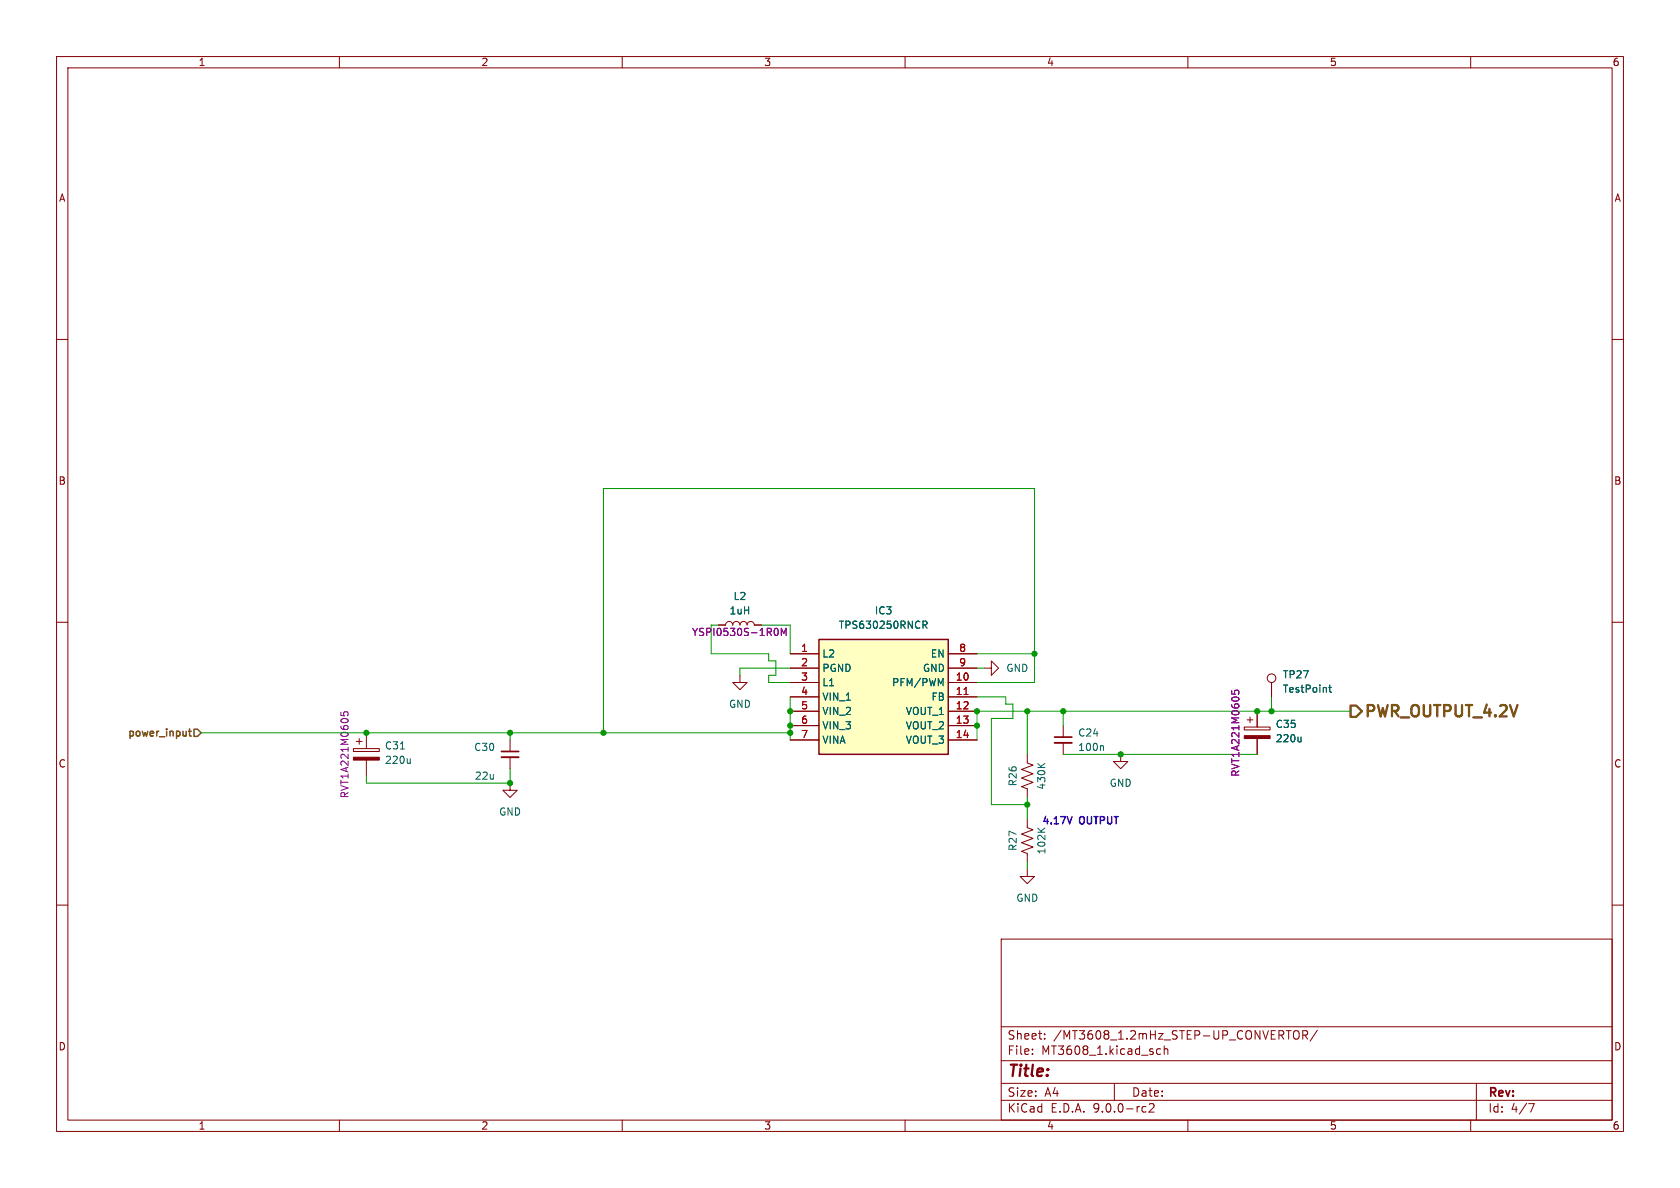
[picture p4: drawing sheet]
<svg xmlns="http://www.w3.org/2000/svg" width="297mm" height="210mm" viewBox="0 0 297 210" stroke-linecap="round" stroke-linejoin="round" font-family="sans-serif">
<g fill="none" stroke="#840000" stroke-width=".18">
<path d="M10 10h277v190h-277zM12 12h273v186h-273zM60 10v2M110 10v2M160 10v2M210 10v2M260 10v2M10 60h2M285 60h2M10 110h2M127 110.5h1.3a.64 .64 0 0 1 .6-.6 .64 .64 0 0 1 .6 .6 .64 .64 0 0 1 .7-.6 .64 .64 0 0 1 .6 .6 .64 .64 0 0 1 .6-.6 .64 .64 0 0 1 .7 .6 .64 .64 0 0 1 .6-.6 .64 .64 0 0 1 .6 .6h1.3M130.8 119.4v1.3h1.3l-1.3 1.2-1.3-1.2h1.3"/>
<path d="M285 110h2M62.5 132.3h4.6v.5h-4.6zM63 131.1h1M63.5 130.6v1M64.8 129.5v2.8M64.8 134.4v2.8M90.2 138.4v1.3h-1.3l1.3 1.3 1.2-1.3h-1.2M90.2 130.8v2M90.2 133.9v2M224.8 120.7v2.5M181.6 144.8v1.5l1 .4-2 .7 2 .8-2 .8 2 .7-2 .8 1 .4v1.5M181.6 153.7v1.2h1.3l-1.3 1.3-1.3-1.3h1.3"/>
<path d="M10 160h2M177 166h108v32h-108zM285 160h2M60 198v2M110 198v2M160 198v2M177 194.5h108M177 191.5h108M177 187.5h108M177 181.5h108M182.5 186.3v.1M182.5 185.5v.1"/>
<path d="M184.7 183.6v.1M184.7 182.8v.1M197 191.5v3M202.2 195.6l.4 .1M202.6 196.5l-.4 .1M203.2 195.2l.5-.1 .3 .1v.3l-.9 1.1h.9M204.5 186.3l.2 .1 .5-.1M205.2 185.5l-.5-.1-.2 .1M205.8 185.5l.2-.1 .4 .1 .1 .9M205.8 184.9v1.5M210 198v2M228.9 182.3a.5 .5 0 0 1 .5-.1 .5 .5 0 0 1 .3 .5v.5a.5 .5 0 0 1-.3 .5 .5 .5 0 0 1-.5-.1"/>
<path d="M230.3 183l.7-.1 .2-.2-.1-.4-.2-.1h-.6v1.5M230.7 183l.5 .7M232.9 182.1l-1.3 2M260 198v2M261 191.5v6.5M270.2 195.1h1l-.6 1.5"/>
<circle cx="224.8" cy="119.9" r=".76"/>
</g>
<path d="M70.8 132.4h.7M72.5 134.1v.8M72.5 134.8l-.2 .1M234.9 121.5h.5M235.1 121.1v1.1l.3 .2M183.5 146.4l.7 .7M184.7 146.4l-.7 .5" fill="none" stroke="#006464" stroke-width=".18"/>
<path d="M137.2 111.1a.68 .68 0 0 1 .4 .6 .68 .68 0 0 1-.4 .6M138.1 112.3v-1.2l.5 .9 .4-.9v1.2M60.3 125.9v.6h.6l-.1-.1v-.5l.2-.1 .4 .1 .1 .2-.1 .4" fill="none" stroke="#840084" stroke-width=".18"/>
<path d="M88.6 132.8h3.1" fill="none" stroke="#840000" stroke-width=".3"/>
<path d="M88.6 133.9h3.1" fill="none" stroke="#840000" stroke-width=".33"/>
<path d="M62.5 133.9h4.6v.5h-4.6z" fill="#840000" stroke="#840000" stroke-width=".18"/>
<path d="M144.8 113h22.8v20.4h-22.8z" fill="#ffffc2"/>
<path d="M144.8 113h22.8v20.4h-22.8z" fill="none" stroke="#840000" stroke-width=".25"/>
<g fill="none" stroke="#840000" stroke-width=".18">
<path d="M127 110.5h1.3M133.3 110.5h1.3M139.7 115.6h5.1M139.7 118.1h5.1M167.6 115.6h5.1M167.6 118.1h5.1M174 118.1h1.3v-1.3l1.2 1.3-1.2 1.3v-1.3M139.7 120.7h5.1M139.7 123.2h5.1M139.7 125.7h5.1M139.7 128.3h5.1M139.7 130.8h5.1"/>
<path d="M167.6 120.7h5.1M167.6 123.2h5.1M167.6 125.7h5.1M167.6 128.3h5.1M167.6 130.8h5.1M181.6 133.4v1.5l1 .4-2 .7 2 .8-2 .7 2 .8-2 .8 1 .3v1.6M188 128.3v2M188 131.3v2.1M198.1 133.4v1.2h1.3l-1.3 1.3-1.3-1.3h1.3M220 128.5h4.5v.5h-4.5zM220.5 127.3h1M221 126.7v1.1"/>
<path d="M222.2 125.7v2.8M222.2 130.6v2.8M224.8 120.7v2.5"/>
</g>
<path d="M163.2 109.8h.4l.3 .2-.1 .4-.6 .1M163.5 110.5l.4 .6M166.3 120.9l.4-.9v1.2M183.5 135l.7 .7M184.7 135l-.7 .5M194.9 131.8l.2 .2v.7M230 130.3v.8M230 131l-.2 .1M234.9 121.5h.5M235.1 121.1v1.1l.3 .2" fill="none" stroke="#006464" stroke-width=".18"/>
<path d="M170.4 122.8h.7" fill="none" stroke="#a90000" stroke-width=".18"/>
<path d="M186.4 130.3h3.1" fill="none" stroke="#840000" stroke-width=".3"/>
<path d="M186.4 131.3h3.1" fill="none" stroke="#840000" stroke-width=".33"/>
<path d="M220 130h4.5v.6h-4.5z" fill="#840000" stroke="#840000" stroke-width=".18"/>
<path d="M137.2 111.1a.68 .68 0 0 1 .4 .6 .68 .68 0 0 1-.4 .6M138.1 112.3v-1.2l.5 .9 .4-.9v1.2M217.7 122.1v.6h.7l-.2-.1 .1-.5 .2-.1 .4 .1 .1 .2-.1 .4" fill="none" stroke="#840084" stroke-width=".18"/>
<path d="M33.3 129.3h.5M33.5 128.8v1.1l.3 .2M34.3 128.9h.6l.7 .6-.7 .7h-.6z" fill="none" stroke="#725600" stroke-width=".25"/>
<path d="M238.8 124.7h1l1 1-1 1h-1z" fill="none" stroke="#725600" stroke-width=".4"/>
<g fill="none" stroke="#009600" stroke-width=".18">
<path d="M127 110.5h-1.3v5.1h10.2v1.2h1.3v2.6h-1.3v1.3h3.8M134.6 110.5h5.1v5.1M139.7 118.1h-8.9v1.3M172.7 115.6h10.2M172.7 118.1h1.3M35.6 129.5h104.1M90.2 135.9v2.5h-25.4v-1.2M90.2 129.5v1.3M139.7 123.2v7.6M172.7 120.7h10.2v-34.3h-76.2v43.1M172.7 123.2h5.1v1.3h1.3v2.5h-3.8v15.2h6.3M181.6 125.7v7.7"/>
<path d="M188 133.4h34.2M188 125.7v2.6M224.8 123.2v2.5M238.8 125.7h-66.1v5.1M181.6 141v3.8M181.6 152.4v1.3"/>
</g>
<path d="M189.5 144.4l-.4 1.2" fill="none" stroke="#0000c2" stroke-width=".25"/>
<g fill="#009600" stroke="#009600" stroke-width=".18">
<circle cx="64.8" cy="129.5" r=".46"/>
<circle cx="139.7" cy="129.5" r=".46"/>
<circle cx="139.7" cy="128.3" r=".46"/>
<circle cx="139.7" cy="125.7" r=".46"/>
<circle cx="90.2" cy="129.5" r=".46"/>
<circle cx="90.2" cy="138.4" r=".46"/>
<circle cx="106.7" cy="129.5" r=".46"/>
<circle cx="181.6" cy="142.2" r=".46"/>
<circle cx="222.2" cy="125.7" r=".46"/>
<circle cx="224.8" cy="125.7" r=".46"/>
<circle cx="182.9" cy="115.6" r=".46"/>
<circle cx="172.7" cy="128.3" r=".46"/>
<circle cx="172.7" cy="125.7" r=".46"/>
<circle cx="188" cy="125.7" r=".46"/>
<circle cx="198.1" cy="133.4" r=".46"/>
<circle cx="181.6" cy="125.7" r=".46"/>
</g>
<text font-size="2.8" fill="#725600" x="241.1" y="127.3">PWR_OUTPUT_4.2V</text>
<text font-size="2.8" fill="#840000" x="178" y="190.9">Title:</text>
<g font-size="2.1" fill="#840000">
<text x="178" y="184">Sheet:</text>
<text x="186.2" y="184">/MT3608_1.2mHz_STEP-UP_CONVERTOR/</text>
<text x="178" y="186.7">File:</text>
<text x="184.1" y="186.7">MT3608_1.kicad_sch</text>
<text x="178" y="196.9">KiCad</text>
<text x="178" y="194.1">Size:</text>
<text x="184.7" y="194.1">A4</text>
<text x="185.7" y="196.9">E.D.A.</text>
<text x="193.3" y="196.9">9.0.0-rc2</text>
<text x="200" y="194.1">Date:</text>
<text x="263" y="194.3">Rev:</text>
<text x="263" y="196.9">Id:</text>
<text x="267.1" y="196.9">4/7</text>
</g>
<g font-size="1.8" fill="#840000">
<text x="35" y="11.9">1</text>
<text x="85" y="11.9">2</text>
<text x="135" y="11.9">3</text>
<text x="185" y="11.9">4</text>
<text x="235" y="11.9">5</text>
<text x="285" y="11.9">6</text>
<text x="10.3" y="35.9">A</text>
<text x="285.3" y="35.9">A</text>
<text x="10.3" y="85.9">B</text>
<text x="285.3" y="85.9">B</text>
<text x="10.3" y="135.9">C</text>
<text x="285.3" y="135.9">C</text>
<text x="10.3" y="185.9">D</text>
<text x="285.3" y="185.9">D</text>
<text x="35" y="199.9">1</text>
<text x="85" y="199.9">2</text>
<text x="135" y="199.9">3</text>
<text x="185" y="199.9">4</text>
<text x="235" y="199.9">5</text>
<text x="285" y="199.9">6</text>
</g>
<g font-size="1.8" fill="#006464">
<text x="129.6" y="106.3">L2</text>
<text x="128.9" y="108.8">1uH</text>
<text x="148.2" y="111.4">TPS630250RNCR</text>
<text x="154.6" y="108.8">IC3</text>
<text x="145.3" y="116.4">L2</text>
<text x="145.3" y="119">PGND</text>
<text x="163.1" y="119">GND</text>
<text x="164.4" y="116.4">EN</text>
<text x="177.8" y="119">GND</text>
<text x="128.8" y="125.3">GND</text>
<text x="145.3" y="121.5">L1</text>
<text x="145.3" y="124.1">VIN_1</text>
<text x="157.6" y="121.5">PFM/PWM</text>
<text x="164.6" y="124.1">FB</text>
<text x="226.7" y="122.7">TestPoint</text>
<text x="226.7" y="120.1">TP27</text>
<text x="145.3" y="126.6">VIN_2</text>
<text x="145.3" y="129.1">VIN_3</text>
<text x="145.3" y="131.7">VINA</text>
<text x="160" y="126.6">VOUT_1</text>
<text x="160" y="129.1">VOUT_2</text>
<text x="160" y="131.7">VOUT_3</text>
<text x="190.5" y="130.4">C24</text>
<text x="225.4" y="131.4">220u</text>
<text x="225.4" y="128.9">C35</text>
<text x="68" y="135.2">220u</text>
<text x="68" y="132.7">C31</text>
<text x="83.7" y="132.9">C30</text>
<text x="190.5" y="132.9">100n</text>
<text x="83.8" y="138">22u</text>
<text x="179.9" y="139.1" transform="rotate(-90 179.9 139.1)">R26</text>
<text x="185" y="139.7" transform="rotate(-90 185 139.7)">430K</text>
<text x="196.1" y="139.3">GND</text>
<text x="88.1" y="144.4">GND</text>
<text x="179.9" y="150.5" transform="rotate(-90 179.9 150.5)">R27</text>
<text x="185" y="151.1" transform="rotate(-90 185 151.1)">102K</text>
<text x="179.6" y="159.6">GND</text>
</g>
<g font-size="1.8" fill="#840084">
<text x="122.2" y="112.6">YSPI0530S-1R0M</text>
<text x="219.3" y="137.4" transform="rotate(-90 219.3 137.4)">RVT1A221M0605</text>
<text x="61.8" y="141.2" transform="rotate(-90 61.8 141.2)">RVT1A221M0605</text>
</g>
<g font-size="1.8" fill="#a90000">
<text x="141.5" y="115.3">1</text>
<text x="141.5" y="117.9">2</text>
<text x="169.5" y="115.3">8</text>
<text x="169.5" y="117.9">9</text>
<text x="141.5" y="120.4">3</text>
<text x="141.5" y="122.9">4</text>
<text x="141.5" y="125.5">5</text>
<text x="168.9" y="120.4">10</text>
<text x="168.9" y="122.9">11</text>
<text x="168.9" y="125.5">12</text>
<text x="141.5" y="128">6</text>
<text x="141.5" y="130.6">7</text>
<text x="168.9" y="128">13</text>
<text x="168.9" y="130.6">14</text>
</g>
<text font-size="1.8" fill="#725600" x="22.3" y="130.6">power_input</text>
<g font-size="1.8" fill="#0000c2">
<text x="184.1" y="145.8">4.17V</text>
<text x="190.9" y="145.8">OUTPUT</text>
</g>
</svg>
